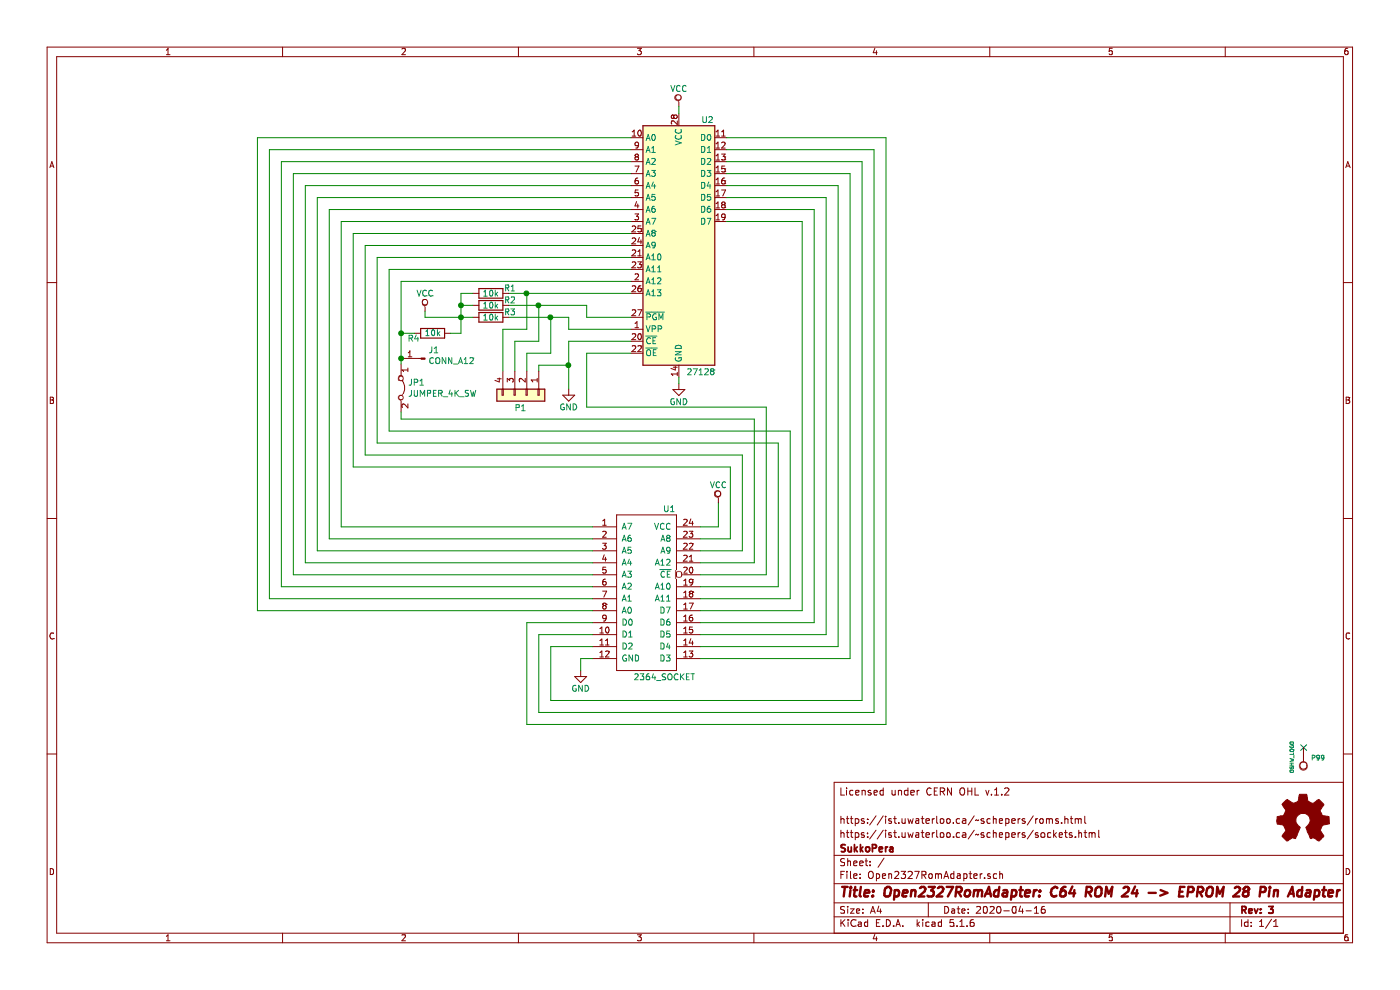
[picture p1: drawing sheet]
EESchema Schematic File Version 4
EELAYER 30 0
EELAYER END
$Descr A4 11693 8268
encoding utf-8
Sheet 1 1
Title "Open2327RomAdapter: C64 ROM 24 -> EPROM 28 Pin Adapter"
Date "2020-04-16"
Rev "3"
Comp "SukkoPera"
Comment1 "https://ist.uwaterloo.ca/~~schepers/sockets.html"
Comment2 "https://ist.uwaterloo.ca/~~schepers/roms.html"
Comment3 ""
Comment4 "Licensed under CERN OHL v.1.2"
$EndDescr
$Comp
L power:GND #PWR01
U 1 1
P 4750 3250
F 0 "#PWR01" H 4750 3000 50  0001 C CNN
F 1 "GND" H 4750 3100 50  0000 C CNN
F 2 "" H 4750 3250 50  0000 C CNN
F 3 "" H 4750 3250 50  0000 C CNN
	1    4750 3250
	1    0    0    -1  
$EndComp
$Comp
L power:GND #PWR02
U 1 1
P 4850 5600
F 0 "#PWR02" H 4850 5350 50  0001 C CNN
F 1 "GND" H 4850 5450 50  0000 C CNN
F 2 "" H 4850 5600 50  0000 C CNN
F 3 "" H 4850 5600 50  0000 C CNN
	1    4850 5600
	1    0    0    -1  
$EndComp
$Comp
L power:VCC #PWR03
U 1 1
P 6000 4200
F 0 "#PWR03" H 6000 4050 50  0001 C CNN
F 1 "VCC" H 6000 4350 50  0000 C CNN
F 2 "" H 6000 4200 50  0000 C CNN
F 3 "" H 6000 4200 50  0000 C CNN
	1    6000 4200
	1    0    0    -1  
$EndComp
$Comp
L power:VCC #PWR04
U 1 1
P 3550 2600
F 0 "#PWR04" H 3550 2450 50  0001 C CNN
F 1 "VCC" H 3550 2750 50  0000 C CNN
F 2 "" H 3550 2600 50  0000 C CNN
F 3 "" H 3550 2600 50  0000 C CNN
	1    3550 2600
	1    0    0    -1  
$EndComp
Wire Wire Line
	4950 4400 2850 4400
Wire Wire Line
	2850 4400 2850 1850
Wire Wire Line
	2850 1850 5270 1850
Wire Wire Line
	4950 4500 2750 4500
Wire Wire Line
	2750 4500 2750 1750
Wire Wire Line
	2750 1750 5270 1750
Wire Wire Line
	4950 4600 2650 4600
Wire Wire Line
	2650 4600 2650 1650
Wire Wire Line
	2650 1650 5270 1650
Wire Wire Line
	4950 4700 2550 4700
Wire Wire Line
	2550 4700 2550 1550
Wire Wire Line
	2550 1550 5270 1550
Wire Wire Line
	4950 4800 2450 4800
Wire Wire Line
	2450 4800 2450 1450
Wire Wire Line
	2450 1450 5270 1450
Wire Wire Line
	4950 4900 2350 4900
Wire Wire Line
	2350 4900 2350 1350
Wire Wire Line
	2350 1350 5270 1350
Wire Wire Line
	4950 5000 2250 5000
Wire Wire Line
	2250 5000 2250 1250
Wire Wire Line
	2250 1250 5270 1250
Wire Wire Line
	5270 1150 2150 1150
Wire Wire Line
	2150 1150 2150 5100
Wire Wire Line
	2150 5100 4950 5100
Wire Wire Line
	6070 1350 7200 1350
Wire Wire Line
	7200 1350 7200 5850
Wire Wire Line
	7200 5850 4600 5850
Wire Wire Line
	4600 5850 4600 5400
Wire Wire Line
	4600 5400 4950 5400
Wire Wire Line
	4950 5300 4500 5300
Wire Wire Line
	4500 5300 4500 5950
Wire Wire Line
	4500 5950 7300 5950
Wire Wire Line
	7300 5950 7300 1250
Wire Wire Line
	7300 1250 6070 1250
Wire Wire Line
	6070 1150 7400 1150
Wire Wire Line
	7400 1150 7400 6050
Wire Wire Line
	7400 6050 4400 6050
Wire Wire Line
	4400 6050 4400 5200
Wire Wire Line
	4400 5200 4950 5200
Wire Wire Line
	6070 1450 7100 1450
Wire Wire Line
	7100 1450 7100 5500
Wire Wire Line
	7100 5500 5850 5500
Wire Wire Line
	5850 5400 7000 5400
Wire Wire Line
	7000 5400 7000 1550
Wire Wire Line
	7000 1550 6070 1550
Wire Wire Line
	6070 1650 6900 1650
Wire Wire Line
	6900 1650 6900 5300
Wire Wire Line
	6900 5300 5850 5300
Wire Wire Line
	5850 5200 6800 5200
Wire Wire Line
	6800 5200 6800 1750
Wire Wire Line
	6800 1750 6070 1750
Wire Wire Line
	6700 5100 5850 5100
Wire Wire Line
	5270 1950 2950 1950
Wire Wire Line
	2950 1950 2950 3900
Wire Wire Line
	2950 3900 6100 3900
Wire Wire Line
	6100 3900 6100 4500
Wire Wire Line
	6070 1850 6700 1850
Wire Wire Line
	6700 1850 6700 5100
Wire Wire Line
	5850 4600 6200 4600
Wire Wire Line
	6200 4600 6200 3800
Wire Wire Line
	6200 3800 3050 3800
Wire Wire Line
	3050 3800 3050 2050
Wire Wire Line
	3050 2050 5270 2050
Wire Wire Line
	5270 2150 3150 2150
Wire Wire Line
	3150 2150 3150 3700
Wire Wire Line
	3150 3700 6500 3700
Wire Wire Line
	6500 3700 6500 4900
Wire Wire Line
	6500 4900 5850 4900
Wire Wire Line
	5270 2250 3250 2250
Wire Wire Line
	3250 2250 3250 3600
Wire Wire Line
	3250 3600 6600 3600
Wire Wire Line
	6600 3600 6600 5000
Wire Wire Line
	6600 5000 5850 5000
Wire Wire Line
	5850 4800 6400 4800
Wire Wire Line
	6400 4800 6400 3400
Wire Wire Line
	6400 3400 4900 3400
Wire Wire Line
	4900 3400 4900 2950
Wire Wire Line
	4900 2950 5270 2950
Wire Wire Line
	5850 4700 6300 4700
Wire Wire Line
	5270 2350 3350 2350
Wire Wire Line
	3350 3500 6300 3500
Wire Wire Line
	6300 3500 6300 4700
Wire Wire Line
	4750 2850 4750 3050
Wire Wire Line
	4750 2850 5270 2850
Wire Wire Line
	4850 5500 4950 5500
Wire Wire Line
	6100 4500 5850 4500
Wire Wire Line
	6000 4200 6000 4400
Wire Wire Line
	6000 4400 5850 4400
Wire Wire Line
	3550 2600 3550 2650
Wire Wire Line
	4250 2450 4400 2450
Wire Wire Line
	4250 2550 4500 2550
Wire Wire Line
	3950 2450 3850 2450
Wire Wire Line
	3850 2450 3850 2550
Wire Wire Line
	3550 2650 3850 2650
Connection ~ 3850 2650
Wire Wire Line
	3850 2550 3950 2550
Connection ~ 3850 2550
Wire Wire Line
	4200 3100 4200 2750
Wire Wire Line
	4200 2750 4400 2750
Wire Wire Line
	4300 3100 4300 2850
Wire Wire Line
	4300 2850 4500 2850
Connection ~ 4500 2550
Wire Wire Line
	4400 3100 4400 2950
Wire Wire Line
	4400 2950 4600 2950
Wire Wire Line
	4500 3100 4500 3050
Wire Wire Line
	4500 3050 4750 3050
Connection ~ 4750 3050
Wire Wire Line
	4500 2850 4500 2550
Wire Wire Line
	4400 2750 4400 2450
Connection ~ 4400 2450
Wire Wire Line
	4600 2950 4600 2650
Wire Wire Line
	3850 2650 3950 2650
Wire Wire Line
	3850 2550 3850 2650
Wire Wire Line
	4500 2550 4900 2550
Wire Wire Line
	4750 3050 4750 3250
Wire Wire Line
	4400 2450 5270 2450
$Comp
L Memory_EPROM:27128 U2
U 1 1
P 5670 2050
F 0 "U2" H 5910 3100 50  0000 C CNN
F 1 "27128" H 5855 995 50  0000 C CNN
F 2 "Open2327RomAdapter:DIP-28_W15.24mm-Notch" H 5670 2050 50  0001 C CNN
F 3 "http://eeshop.unl.edu/pdf/27128.pdf" H 5670 2050 50  0001 C CNN
	1    5670 2050
	1    0    0    -1  
$EndComp
Wire Wire Line
	4900 2550 4900 2650
Wire Wire Line
	4900 2650 5270 2650
Wire Wire Line
	4750 2650 4750 2750
Wire Wire Line
	4750 2750 5270 2750
Wire Wire Line
	4250 2650 4600 2650
Connection ~ 4600 2650
Wire Wire Line
	4600 2650 4750 2650
$Comp
L Connector_Generic:Conn_01x04 P1
U 1 1
P 4400 3300
F 0 "P1" V 4505 3195 50  0000 L CNN
F 1 "Conn_01x04" V 4364 3480 50  0001 L CNN
F 2 "Open2327RomAdapter:Solderable_PinHeader_1x04" H 4400 3300 50  0001 C CNN
F 3 "~" H 4400 3300 50  0001 C CNN
	1    4400 3300
	0    1    1    0   
$EndComp
$Comp
L Device:R R1
U 1 1
P 4100 2450
F 0 "R1" V 4055 2610 50  0000 C CNN
F 1 "10k" V 4100 2450 50  0000 C CNN
F 2 "Resistor_SMD:R_0805_2012Metric_Pad1.15x1.40mm_HandSolder" V 4030 2450 50  0001 C CNN
F 3 "~" H 4100 2450 50  0001 C CNN
	1    4100 2450
	0    1    1    0   
$EndComp
$Comp
L Device:R R2
U 1 1
P 4100 2550
F 0 "R2" V 4055 2710 50  0000 C CNN
F 1 "10k" V 4100 2550 50  0000 C CNN
F 2 "Resistor_SMD:R_0805_2012Metric_Pad1.15x1.40mm_HandSolder" V 4030 2550 50  0001 C CNN
F 3 "~" H 4100 2550 50  0001 C CNN
	1    4100 2550
	0    1    1    0   
$EndComp
$Comp
L Device:R R3
U 1 1
P 4100 2650
F 0 "R3" V 4055 2810 50  0000 C CNN
F 1 "10k" V 4100 2650 50  0000 C CNN
F 2 "Resistor_SMD:R_0805_2012Metric_Pad1.15x1.40mm_HandSolder" V 4030 2650 50  0001 C CNN
F 3 "~" H 4100 2650 50  0001 C CNN
	1    4100 2650
	0    1    1    0   
$EndComp
$Comp
L power:GND #PWR0101
U 1 1
P 5670 3205
F 0 "#PWR0101" H 5670 2955 50  0001 C CNN
F 1 "GND" H 5670 3055 50  0000 C CNN
F 2 "" H 5670 3205 50  0000 C CNN
F 3 "" H 5670 3205 50  0000 C CNN
	1    5670 3205
	1    0    0    -1  
$EndComp
Wire Wire Line
	5670 3205 5670 3150
$Comp
L power:VCC #PWR0102
U 1 1
P 5670 890
F 0 "#PWR0102" H 5670 740 50  0001 C CNN
F 1 "VCC" H 5670 1040 50  0000 C CNN
F 2 "" H 5670 890 50  0000 C CNN
F 3 "" H 5670 890 50  0000 C CNN
	1    5670 890 
	1    0    0    -1  
$EndComp
Wire Wire Line
	5670 890  5670 950 
$Comp
L 2364:2364 U1
U 1 1
P 5400 4950
F 0 "U1" H 5590 5650 50  0000 C CNN
F 1 "2364_SOCKET" H 5550 4245 50  0000 C CNN
F 2 "Open2327RomAdapter:DIP-24_W15.24mm-Notch" H 5400 4950 50  0001 C CNN
F 3 "DOCUMENTATION" H 5400 4950 50  0001 C CNN
	1    5400 4950
	1    0    0    -1  
$EndComp
Wire Wire Line
	4850 5500 4850 5600
$Comp
L Graphic:Logo_Open_Hardware_Small #LOGO1
U 1 1
P 10885 6855
F 0 "#LOGO1" H 10885 7130 50  0001 C CNN
F 1 "Logo_Open_Hardware_Small" H 10885 6630 50  0001 C CNN
F 2 "" H 10885 6855 50  0001 C CNN
F 3 "~" H 10885 6855 50  0001 C CNN
	1    10885 6855
	1    0    0    -1  
$EndComp
$Comp
L conn:CONN_1 P99
U 1 1
P 10890 6395
F 0 "P99" V 10824 6454 40  0000 L CNN
F 1 "OSHW_LOGO" H 10820 6300 30  0000 C CNN
F 2 "Symbol:OSHW-Logo2_7.3x6mm_Copper" H 10890 6395 60  0001 C CNN
F 3 "" H 10890 6395 60  0001 C CNN
	1    10890 6395
	0    1    1    0   
$EndComp
NoConn ~ 10890 6245
Wire Wire Line
	3350 3440 3350 3500
$Comp
L Jumper:Jumper_2_Bridged JP1
U 1 1
P 3350 3240
F 0 "JP1" V 3304 3298 50  0000 L CNN
F 1 "JUMPER_4K_SW" V 3395 3298 50  0000 L CNN
F 2 "Jumper:SolderJumper-2_P1.3mm_Bridged_RoundedPad1.0x1.5mm" H 3350 3240 50  0001 C CNN
F 3 "~" H 3350 3240 50  0001 C CNN
	1    3350 3240
	0    1    1    0   
$EndComp
$Comp
L Connector:Conn_01x01_Male J1
U 1 1
P 3550 2995
F 0 "J1" H 3522 2927 50  0000 R CNN
F 1 "CONN_A12" H 3522 3018 50  0000 R CNN
F 2 "TestPoint:TestPoint_Pad_D1.0mm" H 3550 2995 50  0001 C CNN
F 3 "~" H 3550 2995 50  0001 C CNN
	1    3550 2995
	-1   0    0    1   
$EndComp
$Comp
L Device:R R4
U 1 1
P 3615 2785
F 0 "R4" V 3570 2945 50  0000 C CNN
F 1 "10k" V 3615 2785 50  0000 C CNN
F 2 "Resistor_SMD:R_0805_2012Metric_Pad1.15x1.40mm_HandSolder" V 3545 2785 50  0001 C CNN
F 3 "~" H 3615 2785 50  0001 C CNN
	1    3615 2785
	0    -1   -1   0   
$EndComp
Wire Wire Line
	3350 2350 3350 2785
Wire Wire Line
	3465 2785 3350 2785
Connection ~ 3350 2785
Wire Wire Line
	3350 2785 3350 2995
Wire Wire Line
	3765 2785 3850 2785
Wire Wire Line
	3850 2785 3850 2650
Connection ~ 3350 2995
Wire Wire Line
	3350 2995 3350 3040
$EndSCHEMATC
